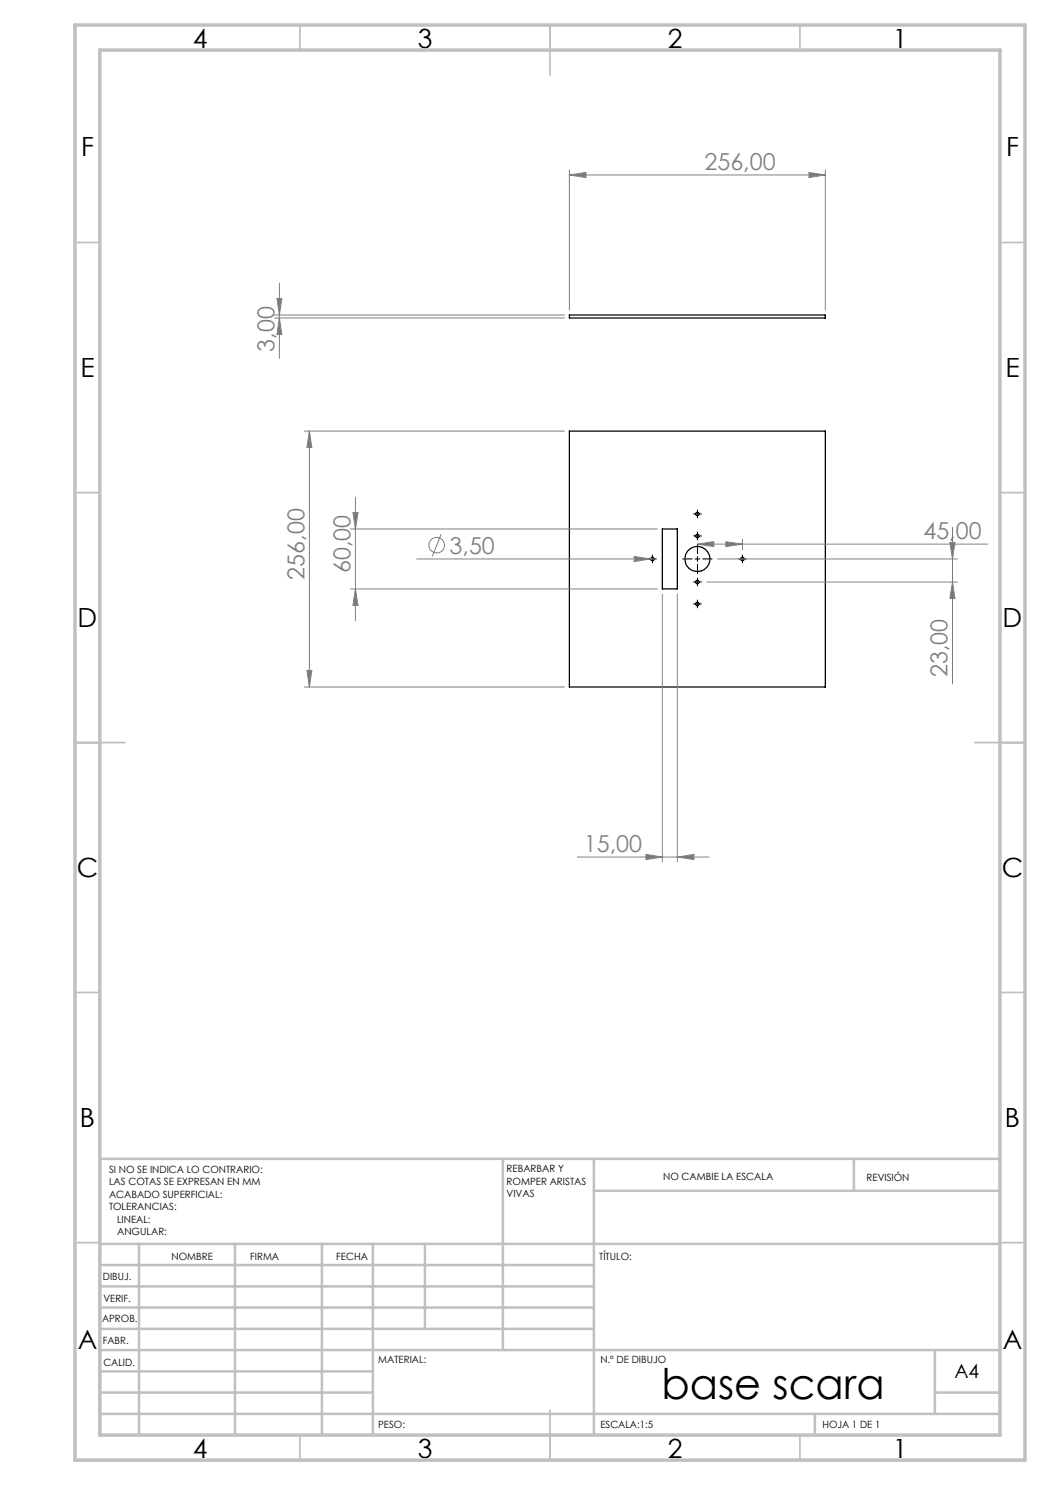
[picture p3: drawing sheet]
<svg xmlns="http://www.w3.org/2000/svg" width="210mm" height="297mm" viewBox="0 0 210 297" stroke-linecap="round" stroke-linejoin="round" font-family="sans-serif">
<g fill="none" stroke="#000" stroke-width=".25">
<path d="M113.9 63h51.2v.6h-51.2zM113.9 86.2h51.2v51.2h-51.2zM132.5 105.8h3v12h-3z"/>
<circle cx="130.5" cy="111.8" r=".35"/>
<circle cx="139.5" cy="111.8" r="2.5"/>
<circle cx="139.5" cy="102.8" r=".35"/>
<circle cx="139.5" cy="116.4" r=".35"/>
<circle cx="139.5" cy="107.2" r=".35"/>
<circle cx="148.5" cy="111.8" r=".35"/>
<circle cx="139.5" cy="120.8" r=".34"/>
</g>
<g fill="none" stroke="#808080" stroke-width=".2">
<path d="M113.9 35l3.3-.5v1zM113.9 34v28M113.9 35h51.2M161.8 34.5l3.3 .5-3.3 .5zM165.1 34v28M55.4 59.7h1l-.5 3.3zM55.9 56.7v15M54.9 63.6h58M54.9 63h58M55.9 63.6l.5 3.3h-1zM60.9 86.2h52M61.9 86.2l.5 3.3h-1z"/>
<path d="M61.9 86.2v51.2M71.1 99.4v24.7M70.1 117.8h61.4M70.1 105.8h61.4M70.6 102.5h1l-.5 3.3zM71.1 117.8l.5 3.3h-1zM83.3 111.8h47.5M88.2 106.8l-1.7 4.5M126.8 111.3l3.3 .5-3.3 .5zM132.5 118.8v53.6M135.5 118.8v53.6M139.5 108.8l3.3-.5v1z"/>
<path d="M139.5 108.8h58.1M141.3 116.4h50.2M143.5 111.8h48M145.2 108.3l3.3 .5-3.3 .5zM148.5 107.8v2.2M190 108.5h1l-.5 3.3zM190.5 116.4l.5 3.3h-1zM190.5 105.4v31.4M60.9 137.4h52M61.4 134.1h1l-.5 3.3zM115.5 171.4h26.3M129.2 170.9l3.3 .5-3.3 .5z"/>
<path d="M135.5 171.4l3.3-.5v1z"/>
<circle cx="87.3" cy="109" r="1.55"/>
</g>
<g fill="none" stroke="#000" stroke-width=".2" stroke-dasharray="15.2 1.3 1.3 1.3" stroke-linecap="butt">
<path d="M130 111.8h-.4M130.5 111.3v-.4M130.5 112.3v.3M131 111.8h.3M138.5 111.8h-2M139 107.2h-.4M139 116.4h-.4M139 102.8h-.4M139.5 110.8v-2M139.5 112.8v2M139.5 106.7v-.4M139.5 107.7v.3"/>
<path d="M139.5 115.9v-.4M139.5 116.9v.3M139.5 102.3v-.4M139.5 103.3v.3M140 107.2h.3M140 116.4h.3M140 102.8h.3M140.5 111.8h2M148 111.8h-.4M148.5 111.3v-.4M148.5 112.3v.3M149 111.8h.3"/>
<path d="M139 120.8h-.4M139.5 120.3v-.4M139.5 121.3v.3M140 120.8h.3"/>
</g>
<g fill="none" stroke="#000" stroke-width=".2">
<path d="M130 111.8h1M130.5 111.3v1M139 111.8h1M139 107.2h1M139 116.4h1M139 102.8h1M139.5 102.3v1M139.5 106.7v1M139.5 111.3v1M139.5 115.9v1M148 111.8h1M148.5 111.3v1"/>
<path d="M139 120.8h1M139.5 120.3v1"/>
</g>
<g fill="none" stroke="#c0c0c0" stroke-width=".35">
<path d="M60 5v5M110 5v10M160 5v5M15 48.5h5M200 48.5h5M15 98.5h5M200 98.5h5M15 148.5h10M195 148.5h10M15 198.5h5M200 198.5h5M15 248.5h5"/>
<path d="M200 248.5h5M60 287v5M110 282v10M160 287v5"/>
</g>
<g fill="none" stroke="#c0c0c0" stroke-width=".5">
<path d="M100.6 231.8v38.2M118.8 231.8v55.2M118.8 238.2h81.2M170.8 231.8v6.4M200 231.8h-180v55.2M20 248.8h180M20 257.3h98.8M20 253h98.8M27.8 248.8v38.2M47 248.8v38.2M64.4 248.8v38.2M74.6 248.8v38.2"/>
<path d="M85 248.8v17M20 265.8h98.8M20 261.5h98.8M20 278.5h54.6M20 274.3h54.6M20 270h180M187 278.5h13M187 270v12.8M20 282.8h180M163 282.8v4.2"/>
</g>
<path d="M15 5h190v287h-190zM20 10h180v277h-180z" fill="none" stroke="#c0c0c0" stroke-width=".7"/>
<g fill="#808080">
<path d="M126.8 111.3l3.3 .5-3.3 .5z"/>
<path d="M113.9 35l3.3-.5v1zM161.8 34.5l3.3 .5-3.3 .5zM139.5 108.8l3.3-.5v1zM145.2 108.3l3.3 .5-3.3 .5z"/>
<path d="M135.5 171.4l3.3-.5v1zM129.2 170.9l3.3 .5-3.3 .5z"/>
<path d="M61.4 134.1h1l-.5 3.3zM61.9 86.2l.5 3.3h-1z"/>
<path d="M55.9 63.6l.5 3.3h-1zM55.4 59.7h1l-.5 3.3zM71.1 117.8l.5 3.3h-1zM70.6 102.5h1l-.5 3.3z"/>
<path d="M190 108.5h1l-.5 3.3zM190.5 116.4l.5 3.3h-1z"/>
</g>
<text font-size="8.5" x="132.3" y="279.7">base scara</text>
<g font-size="5.3">
<text x="38.5" y="9.5">4</text>
<text x="83.5" y="9.5">3</text>
<text x="133.5" y="9.5">2</text>
<text x="178.5" y="9.5">1</text>
<text x="16.2" y="31.2">F</text>
<text x="201.2" y="31.2">F</text>
<text x="16.1" y="75.5">E</text>
<text x="201.1" y="75.5">E</text>
<text x="15.5" y="125.5">D</text>
<text x="200.5" y="125.5">D</text>
<text x="15.4" y="175.5">C</text>
<text x="200.4" y="175.5">C</text>
<text x="16" y="225.5">B</text>
<text x="201" y="225.5">B</text>
<text x="15.5" y="269.7">A</text>
<text x="200.5" y="269.7">A</text>
<text x="38.5" y="291.5">4</text>
<text x="83.5" y="291.5">3</text>
<text x="133.5" y="291.5">2</text>
<text x="178.5" y="291.5">1</text>
</g>
<g font-size="4.7" fill="#808080">
<text x="140.9" y="34">256,00</text>
<text x="54.9" y="70.4" transform="rotate(-90 54.9 70.4)">3,00</text>
<text x="184.7" y="107.8">45,00</text>
<text x="89.9" y="110.7">3,50</text>
<text x="60.9" y="115.9" transform="rotate(-90 60.9 115.9)">256,00</text>
<text x="70.1" y="114.6" transform="rotate(-90 70.1 114.6)">60,00</text>
<text x="189.5" y="135.4" transform="rotate(-90 189.5 135.4)">23,00</text>
<text x="116.8" y="170.4">15,00</text>
</g>
<text font-size="3.9" x="190.9" y="275.5">A4</text>
<g font-size="2">
<text x="21.8" y="234.6">SI NO SE INDICA LO CONTRARIO:</text>
<text x="21.8" y="237.1">LAS COTAS SE EXPRESAN EN MM</text>
<text x="21.8" y="239.6">ACABADO SUPERFICIAL:</text>
<text x="101.3" y="234.5">REBARBAR Y</text>
<text x="101.3" y="237">ROMPER ARISTAS</text>
<text x="101.3" y="239.5">VIVAS</text>
<text x="132.6" y="236">NO CAMBIE LA ESCALA</text>
<text x="173.3" y="236.2">REVISIÓN</text>
<text x="21.8" y="242.1">TOLERANCIAS:</text>
<text x="23.4" y="244.6">LINEAL:</text>
<text x="23.4" y="247.1">ANGULAR:</text>
<text x="34.3" y="252">NOMBRE</text>
<text x="50" y="251.9">FIRMA</text>
<text x="67.2" y="251.9">FECHA</text>
<text x="119.9" y="251.9">TÍTULO:</text>
<text x="20.6" y="256.1">DIBUJ.</text>
<text x="20.7" y="260.3">VERIF.</text>
<text x="20.4" y="264.4">APROB.</text>
<text x="20.5" y="268.8">FABR.</text>
<text x="20.7" y="273.1">CALID.</text>
<text x="75.6" y="272.5">MATERIAL:</text>
<text x="120.1" y="272.5">N.º DE DIBUJO</text>
<text x="75.6" y="285.5">PESO:</text>
<text x="120.1" y="285.6">ESCALA:1:5</text>
<text x="164.5" y="285.6">HOJA 1 DE 1</text>
</g>
</svg>
